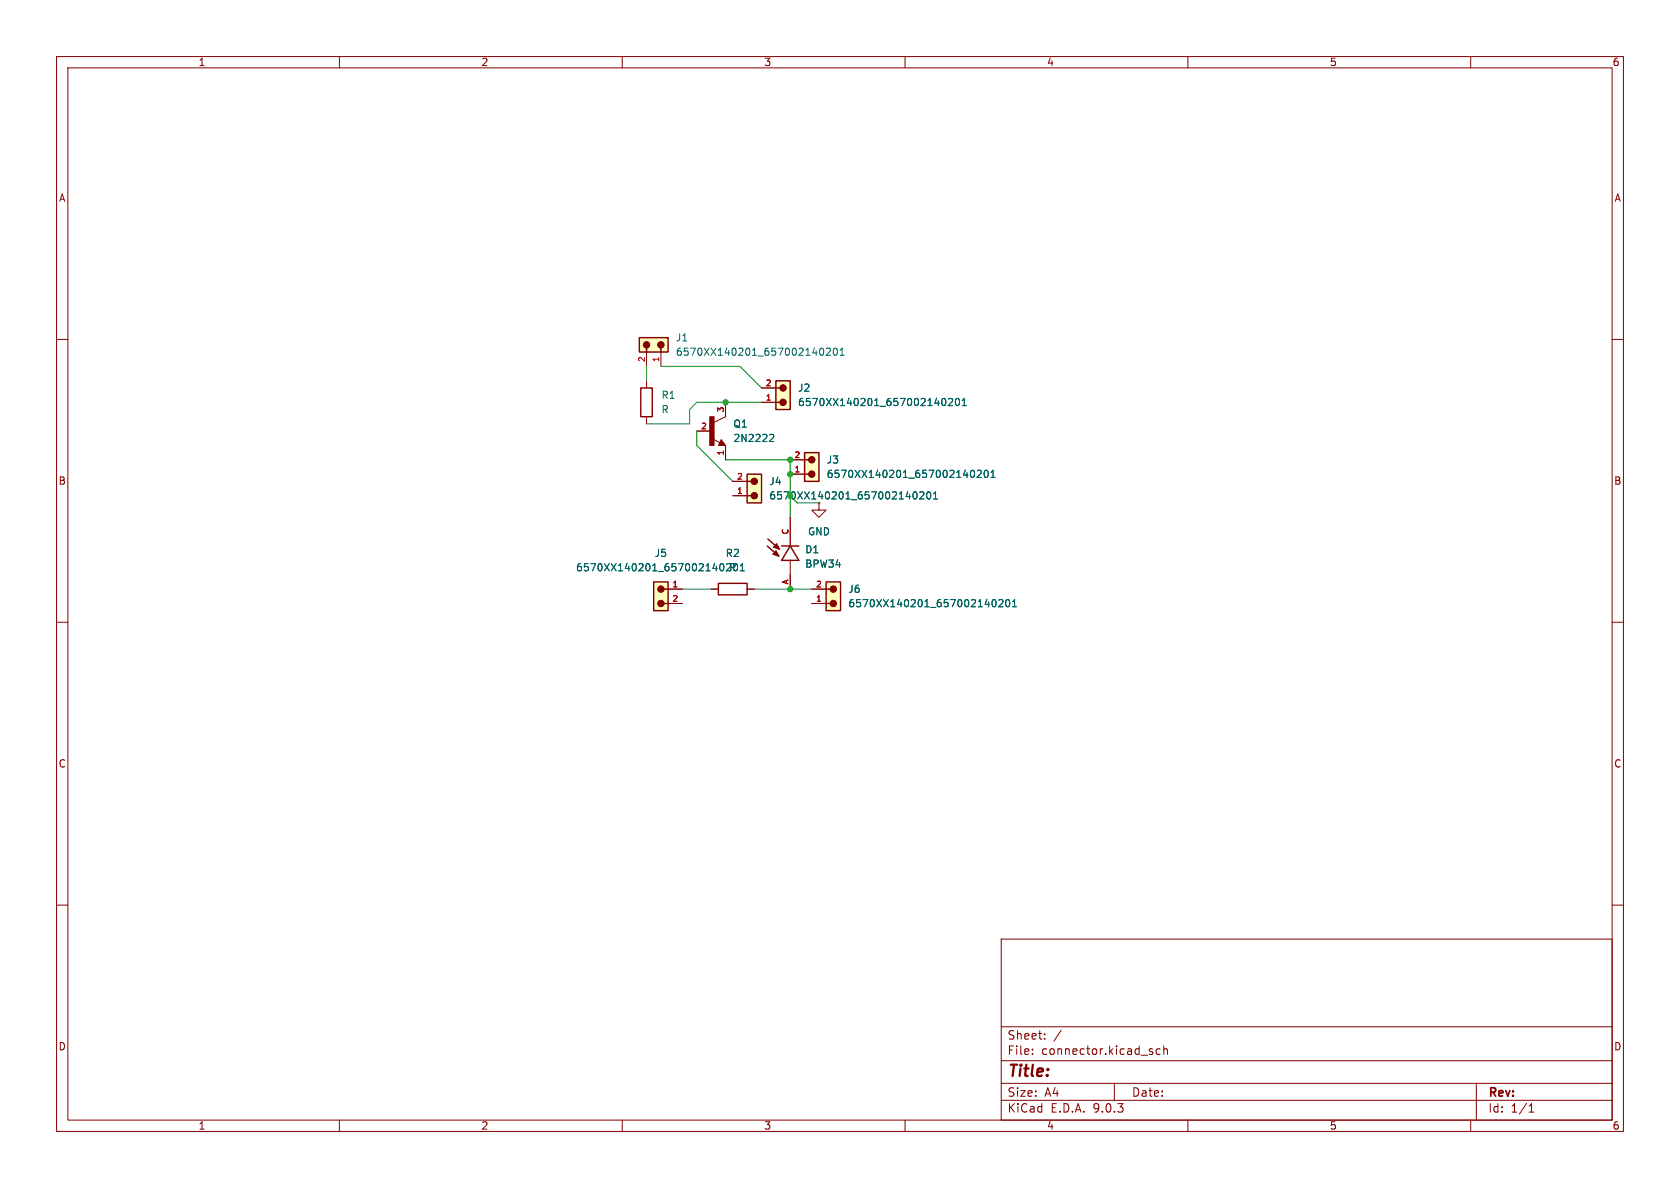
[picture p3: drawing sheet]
(kicad_sch
 (version 20250114)
 (generator "eeschema")
 (generator_version "9.0")
 (paper "A4")
 (lib_symbols
  (symbol "2N2222:2N2222"
   (pin_names
    (offset 1.016)) (exclude_from_sim no) (in_bom yes) (on_board yes)
   (property "Reference" "Q" (at -10.16 7.62 0) (effects (font (size 1.27 1.27)) (justify left bottom)))
   (property "Value" "2N2222" (at -10.16 -7.62 0) (effects (font (size 1.27 1.27)) (justify left bottom)))
   (property "Footprint" "2N2222:TO127P580H530-3" (at 0 0 0) (effects (font (size 1.27 1.27)) (justify bottom) (hide yes)))
   (property "Datasheet" "" (at 0 0 0) (effects (font (size 1.27 1.27)) (hide yes)))
   (property "Description" "" (at 0 0 0) (effects (font (size 1.27 1.27)) (hide yes)))
   (property "MF" "STMicroelectronics" (at 0 0 0) (effects (font (size 1.27 1.27)) (justify bottom) (hide yes)))
   (property "MAXIMUM_PACKAGE_HEIGHT" "7.3 mm" (at 0 0 0) (effects (font (size 1.27 1.27)) (justify bottom) (hide yes)))
   (property "Package" "TO-18 Texas Instruments" (at 0 0 0) (effects (font (size 1.27 1.27)) (justify bottom) (hide yes)))
   (property "Price" "None" (at 0 0 0) (effects (font (size 1.27 1.27)) (justify bottom) (hide yes)))
   (property "Check_prices" "https://www.snapeda.com/parts/2N2222/STMicroelectronics/view-part/?ref=eda" (at 0 0 0) (effects (font (size 1.27 1.27)) (justify bottom) (hide yes)))
   (property "STANDARD" "IPC 7351B" (at 0 0 0) (effects (font (size 1.27 1.27)) (justify bottom) (hide yes)))
   (property "PARTREV" "January 1989" (at 0 0 0) (effects (font (size 1.27 1.27)) (justify bottom) (hide yes)))
   (property "SnapEDA_Link" "https://www.snapeda.com/parts/2N2222/STMicroelectronics/view-part/?ref=snap" (at 0 0 0) (effects (font (size 1.27 1.27)) (justify bottom) (hide yes)))
   (property "MP" "2N2222" (at 0 0 0) (effects (font (size 1.27 1.27)) (justify bottom) (hide yes)))
   (property "Purchase-URL" "https://www.snapeda.com/api/url_track_click_mouser/?unipart_id=562144&manufacturer=STMicroelectronics&part_name=2N2222&search_term=None" (at 0 0 0) (effects (font (size 1.27 1.27)) (justify bottom) (hide yes)))
   (property "Description_1" "Bipolar (BJT) Transistor NPN 30 V 600 mA 250MHz 500 mW Through Hole TO-18" (at 0 0 0) (effects (font (size 1.27 1.27)) (justify bottom) (hide yes)))
   (property "Availability" "In Stock" (at 0 0 0) (effects (font (size 1.27 1.27)) (justify bottom) (hide yes)))
   (property "MANUFACTURER" "STMicroelectronics" (at 0 0 0) (effects (font (size 1.27 1.27)) (justify bottom) (hide yes)))
   (symbol "2N2222_0_0"
    (rectangle (start -0.254 -2.54) (end 0.508 2.54) (stroke (width 0.1) (type default)) (fill (type outline)))
    (polyline (pts (xy 1.27 -2.54) (xy 1.778 -1.524)) (stroke (width 0.1524) (type default)) (fill (type none)))
    (polyline (pts (xy 1.524 -2.286) (xy 1.905 -2.286)) (stroke (width 0.254) (type default)) (fill (type none)))
    (polyline (pts (xy 1.524 -2.413) (xy 2.286 -2.413)) (stroke (width 0.254) (type default)) (fill (type none)))
    (polyline (pts (xy 1.54 -2.04) (xy 0.308 -1.424)) (stroke (width 0.1524) (type default)) (fill (type none)))
    (polyline (pts (xy 1.778 -1.524) (xy 2.54 -2.54)) (stroke (width 0.1524) (type default)) (fill (type none)))
    (polyline (pts (xy 1.778 -1.778) (xy 1.524 -2.286)) (stroke (width 0.254) (type default)) (fill (type none)))
    (polyline (pts (xy 1.905 -2.286) (xy 1.778 -2.032)) (stroke (width 0.254) (type default)) (fill (type none)))
    (polyline (pts (xy 2.286 -2.413) (xy 1.778 -1.778)) (stroke (width 0.254) (type default)) (fill (type none)))
    (polyline (pts (xy 2.54 2.54) (xy 0.508 1.524)) (stroke (width 0.1524) (type default)) (fill (type none)))
    (polyline (pts (xy 2.54 -2.54) (xy 1.27 -2.54)) (stroke (width 0.1524) (type default)) (fill (type none)))
    (pin passive line (at -2.54 0 0) (length 2.54) (name "~" (effects (font (size 1.016 1.016)))) (number "2" (effects (font (size 1.016 1.016)))))
    (pin passive line (at 2.54 5.08 270) (length 2.54) (name "~" (effects (font (size 1.016 1.016)))) (number "3" (effects (font (size 1.016 1.016)))))
    (pin passive line (at 2.54 -5.08 90) (length 2.54) (name "~" (effects (font (size 1.016 1.016)))) (number "1" (effects (font (size 1.016 1.016))))))
   (embedded_fonts no))
  (symbol "6570XX140201_657002140201:6570XX140201_657002140201"
   (pin_names
    (offset 1.016)) (exclude_from_sim no) (in_bom yes) (on_board yes)
   (property "Reference" "J" (at 2.26 -0.555 0) (effects (font (size 1.27 1.27)) (justify left bottom)))
   (property "Value" "6570XX140201_657002140201" (at 2.22 -2.36 0) (effects (font (size 1.27 1.27)) (justify left bottom)))
   (property "Footprint" "6570XX140201_657002140201:657002140201" (at 0 0 0) (effects (font (size 1.27 1.27)) (justify bottom) (hide yes)))
   (property "Datasheet" "" (at 0 0 0) (effects (font (size 1.27 1.27)) (hide yes)))
   (property "Description" "" (at 0 0 0) (effects (font (size 1.27 1.27)) (hide yes)))
   (property "MF" "Wurth Elektronik" (at 0 0 0) (effects (font (size 1.27 1.27)) (justify bottom) (hide yes)))
   (property "Description_1" "THT Single Row Male Header Vertical with Snap-in Plastic Pegs - Glow-Wire, 02 Pins" (at 0 0 0) (effects (font (size 1.27 1.27)) (justify bottom) (hide yes)))
   (property "Package" "None" (at 0 0 0) (effects (font (size 1.27 1.27)) (justify bottom) (hide yes)))
   (property "Price" "None" (at 0 0 0) (effects (font (size 1.27 1.27)) (justify bottom) (hide yes)))
   (property "SnapEDA_Link" "https://www.snapeda.com/parts/657002140201/Wurth+Electronics/view-part/?ref=snap" (at 0 0 0) (effects (font (size 1.27 1.27)) (justify bottom) (hide yes)))
   (property "MP" "657002140201" (at 0 0 0) (effects (font (size 1.27 1.27)) (justify bottom) (hide yes)))
   (property "Availability" "In Stock" (at 0 0 0) (effects (font (size 1.27 1.27)) (justify bottom) (hide yes)))
   (property "Check_prices" "https://www.snapeda.com/parts/657002140201/Wurth+Electronics/view-part/?ref=eda" (at 0 0 0) (effects (font (size 1.27 1.27)) (justify bottom) (hide yes)))
   (symbol "6570XX140201_657002140201_0_0"
    (rectangle (start -3.81 -2.54) (end 1.27 0) (stroke (width 0.254) (type default)) (fill (type background)))
    (circle (center -2.54 -1.27) (radius 0.254) (stroke (width 0.635) (type default)) (fill (type none)))
    (polyline (pts (xy -2.54 -1.27) (xy -2.54 -2.54)) (stroke (width 0.254) (type default)) (fill (type none)))
    (polyline (pts (xy 0 -1.27) (xy 0 -2.54)) (stroke (width 0.254) (type default)) (fill (type none)))
    (circle (center 0 -1.27) (radius 0.254) (stroke (width 0.635) (type default)) (fill (type none)))
    (pin passive line (at -2.54 -5.08 90) (length 2.54) (name "~" (effects (font (size 1.016 1.016)))) (number "2" (effects (font (size 1.016 1.016)))))
    (pin passive line (at 0 -5.08 90) (length 2.54) (name "~" (effects (font (size 1.016 1.016)))) (number "1" (effects (font (size 1.016 1.016))))))
   (embedded_fonts no))
  (symbol "BPW34:BPW34"
   (pin_names
    (offset 1.016) (hide yes)) (exclude_from_sim no) (in_bom yes) (on_board yes)
   (property "Reference" "D" (at -3.0988 4.4958 0) (effects (font (size 1.27 1.27)) (justify left bottom)))
   (property "Value" "BPW34" (at -3.556 -3.302 0) (effects (font (size 1.27 1.27)) (justify left bottom)))
   (property "Footprint" "DIO_BPW34" (at 0 0 0) (effects (font (size 1.27 1.27)) (justify left bottom) (hide yes)))
   (property "Datasheet" "" (at 0 0 0) (effects (font (size 1.27 1.27)) (justify left bottom) (hide yes)))
   (property "Description" "" (at 0 0 0) (effects (font (size 1.27 1.27)) (hide yes)))
   (property "MF" "Vishay" (at 0 0 0) (effects (font (size 1.27 1.27)) (justify left bottom) (hide yes)))
   (property "MAXIMUM_PACKAGE_HEIGHT" "2.20mm" (at 0 0 0) (effects (font (size 1.27 1.27)) (justify left bottom) (hide yes)))
   (property "Package" "None" (at 0 0 0) (effects (font (size 1.27 1.27)) (justify left bottom) (hide yes)))
   (property "Price" "None" (at 0 0 0) (effects (font (size 1.27 1.27)) (justify left bottom) (hide yes)))
   (property "Check_prices" "https://www.snapeda.com/parts/BPW34/Vishay/view-part/?ref=eda" (at 0 0 0) (effects (font (size 1.27 1.27)) (justify left bottom) (hide yes)))
   (property "STANDARD" "IPC-7351B" (at 0 0 0) (effects (font (size 1.27 1.27)) (justify left bottom) (hide yes)))
   (property "PARTREV" "2.1" (at 0 0 0) (effects (font (size 1.27 1.27)) (justify left bottom) (hide yes)))
   (property "SnapEDA_Link" "https://www.snapeda.com/parts/BPW34/Vishay/view-part/?ref=snap" (at 0 0 0) (effects (font (size 1.27 1.27)) (justify left bottom) (hide yes)))
   (property "MP" "BPW34" (at 0 0 0) (effects (font (size 1.27 1.27)) (justify left bottom) (hide yes)))
   (property "Description_1" "\\n                        \\n                            Photodiode 900nm - 130° 2-DIP (0.200, 5.10mm)\\n                        \\n" (at 0 0 0) (effects (font (size 1.27 1.27)) (justify left bottom) (hide yes)))
   (property "Availability" "In Stock" (at 0 0 0) (effects (font (size 1.27 1.27)) (justify left bottom) (hide yes)))
   (property "MANUFACTURER" "Vishay" (at 0 0 0) (effects (font (size 1.27 1.27)) (justify left bottom) (hide yes)))
   (property "ki_locked" "" (at 0 0 0) (effects (font (size 1.27 1.27))))
   (symbol "BPW34_0_0"
    (polyline (pts (xy -2.54 1.524) (xy -2.54 0)) (stroke (width 0.254) (type solid)) (fill (type none)))
    (polyline (pts (xy -2.54 0) (xy -5.08 0)) (stroke (width 0.1524) (type solid)) (fill (type none)))
    (polyline (pts (xy -2.54 0) (xy -2.54 -1.524)) (stroke (width 0.254) (type solid)) (fill (type none)))
    (polyline (pts (xy -2.54 -1.524) (xy 0 0)) (stroke (width 0.254) (type solid)) (fill (type none)))
    (polyline (pts (xy -1.778 2.032) (xy -1.4478 2.9972)) (stroke (width 0.254) (type solid)) (fill (type none)))
    (polyline (pts (xy -1.778 2.032) (xy 0 4.064)) (stroke (width 0.254) (type solid)) (fill (type none)))
    (polyline (pts (xy -1.4732 2.2606) (xy -1.3462 2.2606)) (stroke (width 0.254) (type solid)) (fill (type none)))
    (polyline (pts (xy -1.4478 2.9972) (xy -1.4732 2.2606)) (stroke (width 0.254) (type solid)) (fill (type none)))
    (polyline (pts (xy -1.4478 2.9972) (xy -0.889 2.5146)) (stroke (width 0.254) (type solid)) (fill (type none)))
    (polyline (pts (xy -1.0668 2.5908) (xy -1.2954 2.4384)) (stroke (width 0.254) (type solid)) (fill (type none)))
    (polyline (pts (xy -0.889 2.5146) (xy -1.778 2.032)) (stroke (width 0.254) (type solid)) (fill (type none)))
    (polyline (pts (xy -0.5334 1.9304) (xy -0.2032 2.8956)) (stroke (width 0.254) (type solid)) (fill (type none)))
    (polyline (pts (xy -0.5334 1.9304) (xy 1.2446 3.9624)) (stroke (width 0.254) (type solid)) (fill (type none)))
    (polyline (pts (xy -0.2286 2.159) (xy -0.1016 2.159)) (stroke (width 0.254) (type solid)) (fill (type none)))
    (polyline (pts (xy -0.2032 2.8956) (xy -0.2286 2.159)) (stroke (width 0.254) (type solid)) (fill (type none)))
    (polyline (pts (xy -0.2032 2.8956) (xy 0.3556 2.413)) (stroke (width 0.254) (type solid)) (fill (type none)))
    (polyline (pts (xy 0 1.524) (xy 0 -1.524)) (stroke (width 0.254) (type solid)) (fill (type none)))
    (polyline (pts (xy 0 0) (xy -2.54 1.524)) (stroke (width 0.254) (type solid)) (fill (type none)))
    (polyline (pts (xy 0.1778 2.4892) (xy -0.0508 2.3368)) (stroke (width 0.254) (type solid)) (fill (type none)))
    (polyline (pts (xy 0.3556 2.413) (xy -0.5334 1.9304)) (stroke (width 0.254) (type solid)) (fill (type none)))
    (pin passive line (at -7.62 0 0) (length 2.54) (name "~" (effects (font (size 1.016 1.016)))) (number "A" (effects (font (size 1.016 1.016)))))
    (pin passive line (at 5.08 0 180) (length 5.08) (name "~" (effects (font (size 1.016 1.016)))) (number "C" (effects (font (size 1.016 1.016))))))
   (embedded_fonts no))
  (symbol "Device:R"
   (pin_numbers (hide yes))
   (pin_names
    (offset 0)) (exclude_from_sim no) (in_bom yes) (on_board yes)
   (property "Reference" "R" (at 2.032 0 90) (effects (font (size 1.27 1.27))))
   (property "Value" "R" (at 0 0 90) (effects (font (size 1.27 1.27))))
   (property "Footprint" "" (at -1.778 0 90) (effects (font (size 1.27 1.27)) (hide yes)))
   (property "Datasheet" "~" (at 0 0 0) (effects (font (size 1.27 1.27)) (hide yes)))
   (property "Description" "Resistor" (at 0 0 0) (effects (font (size 1.27 1.27)) (hide yes)))
   (symbol "R_0_1"
    (rectangle (start -1.016 -2.54) (end 1.016 2.54) (stroke (width 0.254) (type default)) (fill (type none))))
   (symbol "R_1_1"
    (pin passive line (at 0 3.81 270) (length 1.27) (name "~" (effects (font (size 1.27 1.27)))) (number "1" (effects (font (size 1.27 1.27)))))
    (pin passive line (at 0 -3.81 90) (length 1.27) (name "~" (effects (font (size 1.27 1.27)))) (number "2" (effects (font (size 1.27 1.27))))))
   (embedded_fonts no))
  (symbol "power:GND"
   (power)
   (pin_numbers (hide yes))
   (pin_names
    (offset 0) (hide yes)) (exclude_from_sim no) (in_bom yes) (on_board yes)
   (property "Reference" "#PWR" (at 0 -6.35 0) (effects (font (size 1.27 1.27)) (hide yes)))
   (property "Value" "GND" (at 0 -3.81 0) (effects (font (size 1.27 1.27))))
   (property "Footprint" "" (at 0 0 0) (effects (font (size 1.27 1.27)) (hide yes)))
   (property "Datasheet" "" (at 0 0 0) (effects (font (size 1.27 1.27)) (hide yes)))
   (property "Description" "Power symbol creates a global label with name \"GND\" , ground" (at 0 0 0) (effects (font (size 1.27 1.27)) (hide yes)))
   (symbol "GND_0_1"
    (polyline (pts (xy 0 0) (xy 0 -1.27) (xy 1.27 -1.27) (xy 0 -2.54) (xy -1.27 -1.27) (xy 0 -1.27)) (stroke (width 0) (type default)) (fill (type none))))
   (symbol "GND_1_1"
    (pin power_in line (at 0 0 270) (length 0) (name "~" (effects (font (size 1.27 1.27)))) (number "1" (effects (font (size 1.27 1.27))))))
   (embedded_fonts no)))
 (junction
  (at 139.7 104.14)
  (diameter 0)
  (color 0 0 0 0))
 (junction
  (at 139.7 83.82)
  (diameter 0)
  (color 0 0 0 0))
 (junction
  (at 139.7 87.63)
  (diameter 0)
  (color 0 0 0 0))
 (junction
  (at 139.7 81.28)
  (diameter 0)
  (color 0 0 0 0))
 (junction
  (at 128.27 71.12)
  (diameter 0)
  (color 0 0 0 0))
 (wire
  (pts (xy 128.27 81.28) (xy 139.7 81.28))
  (stroke (width 0) (type default)))
 (wire
  (pts (xy 123.19 71.12) (xy 128.27 71.12))
  (stroke (width 0) (type default)))
 (wire
  (pts (xy 123.19 76.2) (xy 123.19 78.74))
  (stroke (width 0) (type default)))
 (wire
  (pts (xy 144.78 88.9) (xy 140.97 88.9))
  (stroke (width 0) (type default)))
 (wire
  (pts (xy 139.7 87.63) (xy 139.7 91.44))
  (stroke (width 0) (type default)))
 (wire
  (pts (xy 123.19 78.74) (xy 129.54 85.09))
  (stroke (width 0) (type default)))
 (wire
  (pts (xy 140.97 88.9) (xy 139.7 87.63))
  (stroke (width 0) (type default)))
 (wire
  (pts (xy 116.84 64.77) (xy 130.81 64.77))
  (stroke (width 0) (type default)))
 (wire
  (pts (xy 114.3 74.93) (xy 121.92 74.93))
  (stroke (width 0) (type default)))
 (wire
  (pts (xy 139.7 81.28) (xy 139.7 83.82))
  (stroke (width 0) (type default)))
 (wire
  (pts (xy 139.7 83.82) (xy 139.7 87.63))
  (stroke (width 0) (type default)))
 (wire
  (pts (xy 114.3 64.77) (xy 114.3 67.31))
  (stroke (width 0) (type default)))
 (wire
  (pts (xy 121.92 74.93) (xy 121.92 72.39))
  (stroke (width 0) (type default)))
 (wire
  (pts (xy 128.27 71.12) (xy 134.62 71.12))
  (stroke (width 0) (type default)))
 (wire
  (pts (xy 120.65 104.14) (xy 125.73 104.14))
  (stroke (width 0) (type default)))
 (wire
  (pts (xy 121.92 72.39) (xy 123.19 71.12))
  (stroke (width 0) (type default)))
 (wire
  (pts (xy 139.7 104.14) (xy 143.51 104.14))
  (stroke (width 0) (type default)))
 (wire
  (pts (xy 130.81 64.77) (xy 134.62 68.58))
  (stroke (width 0) (type default)))
 (wire
  (pts (xy 133.35 104.14) (xy 139.7 104.14))
  (stroke (width 0) (type default)))
 (symbol
  (lib_id "6570XX140201_657002140201:6570XX140201_657002140201")
  (at 134.62 87.63 270)
  (unit 1)
  (exclude_from_sim no)
  (in_bom yes)
  (on_board yes)
  (dnp no)
  (fields_autoplaced yes)
  (property "Reference" "J4" (at 135.89 85.0899 90) (effects (font (size 1.27 1.27)) (justify left)))
  (property "Value" "6570XX140201_657002140201" (at 135.89 87.6299 90) (effects (font (size 1.27 1.27)) (justify left)))
  (property "Footprint" "PCB_footprints_connector:657002140201" (at 134.62 87.63 0) (effects (font (size 1.27 1.27)) (justify bottom) (hide yes)))
  (property "Datasheet" "" (at 134.62 87.63 0) (effects (font (size 1.27 1.27)) (hide yes)))
  (property "Description" "" (at 134.62 87.63 0) (effects (font (size 1.27 1.27)) (hide yes)))
  (property "MF" "Wurth Elektronik" (at 134.62 87.63 0) (effects (font (size 1.27 1.27)) (justify bottom) (hide yes)))
  (property "Description_1" "THT Single Row Male Header Vertical with Snap-in Plastic Pegs - Glow-Wire, 02 Pins" (at 134.62 87.63 0) (effects (font (size 1.27 1.27)) (justify bottom) (hide yes)))
  (property "Package" "None" (at 134.62 87.63 0) (effects (font (size 1.27 1.27)) (justify bottom) (hide yes)))
  (property "Price" "None" (at 134.62 87.63 0) (effects (font (size 1.27 1.27)) (justify bottom) (hide yes)))
  (property "SnapEDA_Link" "https://www.snapeda.com/parts/657002140201/Wurth+Electronics/view-part/?ref=snap" (at 134.62 87.63 0) (effects (font (size 1.27 1.27)) (justify bottom) (hide yes)))
  (property "MP" "657002140201" (at 134.62 87.63 0) (effects (font (size 1.27 1.27)) (justify bottom) (hide yes)))
  (property "Availability" "In Stock" (at 134.62 87.63 0) (effects (font (size 1.27 1.27)) (justify bottom) (hide yes)))
  (property "Check_prices" "https://www.snapeda.com/parts/657002140201/Wurth+Electronics/view-part/?ref=eda" (at 134.62 87.63 0) (effects (font (size 1.27 1.27)) (justify bottom) (hide yes)))
  (pin "1")
  (pin "2"))
 (symbol
  (lib_id "2N2222:2N2222")
  (at 125.73 76.2 0)
  (unit 1)
  (exclude_from_sim no)
  (in_bom yes)
  (on_board yes)
  (dnp no)
  (fields_autoplaced yes)
  (property "Reference" "Q1" (at 129.54 74.9299 0) (effects (font (size 1.27 1.27)) (justify left)))
  (property "Value" "2N2222" (at 129.54 77.4699 0) (effects (font (size 1.27 1.27)) (justify left)))
  (property "Footprint" "PCB_footprints_connector:TO127P584H533-3" (at 125.73 76.2 0) (effects (font (size 1.27 1.27)) (justify bottom) (hide yes)))
  (property "Datasheet" "" (at 125.73 76.2 0) (effects (font (size 1.27 1.27)) (hide yes)))
  (property "Description" "" (at 125.73 76.2 0) (effects (font (size 1.27 1.27)) (hide yes)))
  (property "MF" "STMicroelectronics" (at 125.73 76.2 0) (effects (font (size 1.27 1.27)) (justify bottom) (hide yes)))
  (property "MAXIMUM_PACKAGE_HEIGHT" "7.3 mm" (at 125.73 76.2 0) (effects (font (size 1.27 1.27)) (justify bottom) (hide yes)))
  (property "Package" "TO-18 Texas Instruments" (at 125.73 76.2 0) (effects (font (size 1.27 1.27)) (justify bottom) (hide yes)))
  (property "Price" "None" (at 125.73 76.2 0) (effects (font (size 1.27 1.27)) (justify bottom) (hide yes)))
  (property "Check_prices" "https://www.snapeda.com/parts/2N2222/STMicroelectronics/view-part/?ref=eda" (at 125.73 76.2 0) (effects (font (size 1.27 1.27)) (justify bottom) (hide yes)))
  (property "STANDARD" "IPC 7351B" (at 125.73 76.2 0) (effects (font (size 1.27 1.27)) (justify bottom) (hide yes)))
  (property "PARTREV" "January 1989" (at 125.73 76.2 0) (effects (font (size 1.27 1.27)) (justify bottom) (hide yes)))
  (property "SnapEDA_Link" "https://www.snapeda.com/parts/2N2222/STMicroelectronics/view-part/?ref=snap" (at 125.73 76.2 0) (effects (font (size 1.27 1.27)) (justify bottom) (hide yes)))
  (property "MP" "2N2222" (at 125.73 76.2 0) (effects (font (size 1.27 1.27)) (justify bottom) (hide yes)))
  (property "Purchase-URL" "https://www.snapeda.com/api/url_track_click_mouser/?unipart_id=562144&manufacturer=STMicroelectronics&part_name=2N2222&search_term=None" (at 125.73 76.2 0) (effects (font (size 1.27 1.27)) (justify bottom) (hide yes)))
  (property "Description_1" "Bipolar (BJT) Transistor NPN 30 V 600 mA 250MHz 500 mW Through Hole TO-18" (at 125.73 76.2 0) (effects (font (size 1.27 1.27)) (justify bottom) (hide yes)))
  (property "Availability" "In Stock" (at 125.73 76.2 0) (effects (font (size 1.27 1.27)) (justify bottom) (hide yes)))
  (property "MANUFACTURER" "STMicroelectronics" (at 125.73 76.2 0) (effects (font (size 1.27 1.27)) (justify bottom) (hide yes)))
  (pin "3")
  (pin "1")
  (pin "2"))
 (symbol
  (lib_id "6570XX140201_657002140201:6570XX140201_657002140201")
  (at 139.7 71.12 270)
  (unit 1)
  (exclude_from_sim no)
  (in_bom yes)
  (on_board yes)
  (dnp no)
  (fields_autoplaced yes)
  (property "Reference" "J2" (at 140.97 68.5799 90) (effects (font (size 1.27 1.27)) (justify left)))
  (property "Value" "6570XX140201_657002140201" (at 140.97 71.1199 90) (effects (font (size 1.27 1.27)) (justify left)))
  (property "Footprint" "PCB_footprints_connector:657002140201" (at 139.7 71.12 0) (effects (font (size 1.27 1.27)) (justify bottom) (hide yes)))
  (property "Datasheet" "" (at 139.7 71.12 0) (effects (font (size 1.27 1.27)) (hide yes)))
  (property "Description" "" (at 139.7 71.12 0) (effects (font (size 1.27 1.27)) (hide yes)))
  (property "MF" "Wurth Elektronik" (at 139.7 71.12 0) (effects (font (size 1.27 1.27)) (justify bottom) (hide yes)))
  (property "Description_1" "THT Single Row Male Header Vertical with Snap-in Plastic Pegs - Glow-Wire, 02 Pins" (at 139.7 71.12 0) (effects (font (size 1.27 1.27)) (justify bottom) (hide yes)))
  (property "Package" "None" (at 139.7 71.12 0) (effects (font (size 1.27 1.27)) (justify bottom) (hide yes)))
  (property "Price" "None" (at 139.7 71.12 0) (effects (font (size 1.27 1.27)) (justify bottom) (hide yes)))
  (property "SnapEDA_Link" "https://www.snapeda.com/parts/657002140201/Wurth+Electronics/view-part/?ref=snap" (at 139.7 71.12 0) (effects (font (size 1.27 1.27)) (justify bottom) (hide yes)))
  (property "MP" "657002140201" (at 139.7 71.12 0) (effects (font (size 1.27 1.27)) (justify bottom) (hide yes)))
  (property "Availability" "In Stock" (at 139.7 71.12 0) (effects (font (size 1.27 1.27)) (justify bottom) (hide yes)))
  (property "Check_prices" "https://www.snapeda.com/parts/657002140201/Wurth+Electronics/view-part/?ref=eda" (at 139.7 71.12 0) (effects (font (size 1.27 1.27)) (justify bottom) (hide yes)))
  (pin "1")
  (pin "2"))
 (symbol
  (lib_id "6570XX140201_657002140201:6570XX140201_657002140201")
  (at 116.84 59.69 0)
  (unit 1)
  (exclude_from_sim no)
  (in_bom yes)
  (on_board yes)
  (dnp no)
  (fields_autoplaced yes)
  (property "Reference" "J1" (at 119.38 59.6899 0) (effects (font (size 1.27 1.27)) (justify left)))
  (property "Value" "6570XX140201_657002140201" (at 119.38 62.2299 0) (effects (font (size 1.27 1.27)) (justify left)))
  (property "Footprint" "PCB_footprints_connector:657002140201" (at 116.84 59.69 0) (effects (font (size 1.27 1.27)) (justify bottom) (hide yes)))
  (property "Datasheet" "" (at 116.84 59.69 0) (effects (font (size 1.27 1.27)) (hide yes)))
  (property "Description" "" (at 116.84 59.69 0) (effects (font (size 1.27 1.27)) (hide yes)))
  (property "MF" "Wurth Elektronik" (at 116.84 59.69 0) (effects (font (size 1.27 1.27)) (justify bottom) (hide yes)))
  (property "Description_1" "THT Single Row Male Header Vertical with Snap-in Plastic Pegs - Glow-Wire, 02 Pins" (at 116.84 59.69 0) (effects (font (size 1.27 1.27)) (justify bottom) (hide yes)))
  (property "Package" "None" (at 116.84 59.69 0) (effects (font (size 1.27 1.27)) (justify bottom) (hide yes)))
  (property "Price" "None" (at 116.84 59.69 0) (effects (font (size 1.27 1.27)) (justify bottom) (hide yes)))
  (property "SnapEDA_Link" "https://www.snapeda.com/parts/657002140201/Wurth+Electronics/view-part/?ref=snap" (at 116.84 59.69 0) (effects (font (size 1.27 1.27)) (justify bottom) (hide yes)))
  (property "MP" "657002140201" (at 116.84 59.69 0) (effects (font (size 1.27 1.27)) (justify bottom) (hide yes)))
  (property "Availability" "In Stock" (at 116.84 59.69 0) (effects (font (size 1.27 1.27)) (justify bottom) (hide yes)))
  (property "Check_prices" "https://www.snapeda.com/parts/657002140201/Wurth+Electronics/view-part/?ref=eda" (at 116.84 59.69 0) (effects (font (size 1.27 1.27)) (justify bottom) (hide yes)))
  (pin "1")
  (pin "2"))
 (symbol
  (lib_id "6570XX140201_657002140201:6570XX140201_657002140201")
  (at 115.57 104.14 90)
  (unit 1)
  (exclude_from_sim no)
  (in_bom yes)
  (on_board yes)
  (dnp no)
  (fields_autoplaced yes)
  (property "Reference" "J5" (at 116.84 97.79 90) (effects (font (size 1.27 1.27))))
  (property "Value" "6570XX140201_657002140201" (at 116.84 100.33 90) (effects (font (size 1.27 1.27))))
  (property "Footprint" "PCB_footprints_connector:657002140201" (at 115.57 104.14 0) (effects (font (size 1.27 1.27)) (justify bottom) (hide yes)))
  (property "Datasheet" "" (at 115.57 104.14 0) (effects (font (size 1.27 1.27)) (hide yes)))
  (property "Description" "" (at 115.57 104.14 0) (effects (font (size 1.27 1.27)) (hide yes)))
  (property "MF" "Wurth Elektronik" (at 115.57 104.14 0) (effects (font (size 1.27 1.27)) (justify bottom) (hide yes)))
  (property "Description_1" "THT Single Row Male Header Vertical with Snap-in Plastic Pegs - Glow-Wire, 02 Pins" (at 115.57 104.14 0) (effects (font (size 1.27 1.27)) (justify bottom) (hide yes)))
  (property "Package" "None" (at 115.57 104.14 0) (effects (font (size 1.27 1.27)) (justify bottom) (hide yes)))
  (property "Price" "None" (at 115.57 104.14 0) (effects (font (size 1.27 1.27)) (justify bottom) (hide yes)))
  (property "SnapEDA_Link" "https://www.snapeda.com/parts/657002140201/Wurth+Electronics/view-part/?ref=snap" (at 115.57 104.14 0) (effects (font (size 1.27 1.27)) (justify bottom) (hide yes)))
  (property "MP" "657002140201" (at 115.57 104.14 0) (effects (font (size 1.27 1.27)) (justify bottom) (hide yes)))
  (property "Availability" "In Stock" (at 115.57 104.14 0) (effects (font (size 1.27 1.27)) (justify bottom) (hide yes)))
  (property "Check_prices" "https://www.snapeda.com/parts/657002140201/Wurth+Electronics/view-part/?ref=eda" (at 115.57 104.14 0) (effects (font (size 1.27 1.27)) (justify bottom) (hide yes)))
  (pin "1")
  (pin "2"))
 (symbol
  (lib_id "Device:R")
  (at 114.3 71.12 0)
  (unit 1)
  (exclude_from_sim no)
  (in_bom yes)
  (on_board yes)
  (dnp no)
  (fields_autoplaced yes)
  (property "Reference" "R1" (at 116.84 69.8499 0) (effects (font (size 1.27 1.27)) (justify left)))
  (property "Value" "R" (at 116.84 72.3899 0) (effects (font (size 1.27 1.27)) (justify left)))
  (property "Footprint" "Resistor_THT:R_Axial_DIN0207_L6.3mm_D2.5mm_P7.62mm_Horizontal" (at 112.522 71.12 90) (effects (font (size 1.27 1.27)) (hide yes)))
  (property "Datasheet" "~" (at 114.3 71.12 0) (effects (font (size 1.27 1.27)) (hide yes)))
  (property "Description" "Resistor" (at 114.3 71.12 0) (effects (font (size 1.27 1.27)) (hide yes)))
  (pin "1")
  (pin "2"))
 (symbol
  (lib_id "6570XX140201_657002140201:6570XX140201_657002140201")
  (at 148.59 106.68 270)
  (unit 1)
  (exclude_from_sim no)
  (in_bom yes)
  (on_board yes)
  (dnp no)
  (fields_autoplaced yes)
  (property "Reference" "J6" (at 149.86 104.1399 90) (effects (font (size 1.27 1.27)) (justify left)))
  (property "Value" "6570XX140201_657002140201" (at 149.86 106.6799 90) (effects (font (size 1.27 1.27)) (justify left)))
  (property "Footprint" "PCB_footprints_connector:657002140201" (at 148.59 106.68 0) (effects (font (size 1.27 1.27)) (justify bottom) (hide yes)))
  (property "Datasheet" "" (at 148.59 106.68 0) (effects (font (size 1.27 1.27)) (hide yes)))
  (property "Description" "" (at 148.59 106.68 0) (effects (font (size 1.27 1.27)) (hide yes)))
  (property "MF" "Wurth Elektronik" (at 148.59 106.68 0) (effects (font (size 1.27 1.27)) (justify bottom) (hide yes)))
  (property "Description_1" "THT Single Row Male Header Vertical with Snap-in Plastic Pegs - Glow-Wire, 02 Pins" (at 148.59 106.68 0) (effects (font (size 1.27 1.27)) (justify bottom) (hide yes)))
  (property "Package" "None" (at 148.59 106.68 0) (effects (font (size 1.27 1.27)) (justify bottom) (hide yes)))
  (property "Price" "None" (at 148.59 106.68 0) (effects (font (size 1.27 1.27)) (justify bottom) (hide yes)))
  (property "SnapEDA_Link" "https://www.snapeda.com/parts/657002140201/Wurth+Electronics/view-part/?ref=snap" (at 148.59 106.68 0) (effects (font (size 1.27 1.27)) (justify bottom) (hide yes)))
  (property "MP" "657002140201" (at 148.59 106.68 0) (effects (font (size 1.27 1.27)) (justify bottom) (hide yes)))
  (property "Availability" "In Stock" (at 148.59 106.68 0) (effects (font (size 1.27 1.27)) (justify bottom) (hide yes)))
  (property "Check_prices" "https://www.snapeda.com/parts/657002140201/Wurth+Electronics/view-part/?ref=eda" (at 148.59 106.68 0) (effects (font (size 1.27 1.27)) (justify bottom) (hide yes)))
  (pin "1")
  (pin "2"))
 (symbol
  (lib_id "Device:R")
  (at 129.54 104.14 90)
  (unit 1)
  (exclude_from_sim no)
  (in_bom yes)
  (on_board yes)
  (dnp no)
  (fields_autoplaced yes)
  (property "Reference" "R2" (at 129.54 97.79 90) (effects (font (size 1.27 1.27))))
  (property "Value" "R" (at 129.54 100.33 90) (effects (font (size 1.27 1.27))))
  (property "Footprint" "Resistor_THT:R_Axial_DIN0207_L6.3mm_D2.5mm_P7.62mm_Horizontal" (at 129.54 105.918 90) (effects (font (size 1.27 1.27)) (hide yes)))
  (property "Datasheet" "~" (at 129.54 104.14 0) (effects (font (size 1.27 1.27)) (hide yes)))
  (property "Description" "Resistor" (at 129.54 104.14 0) (effects (font (size 1.27 1.27)) (hide yes)))
  (pin "1")
  (pin "2"))
 (symbol
  (lib_id "6570XX140201_657002140201:6570XX140201_657002140201")
  (at 144.78 83.82 270)
  (unit 1)
  (exclude_from_sim no)
  (in_bom yes)
  (on_board yes)
  (dnp no)
  (fields_autoplaced yes)
  (property "Reference" "J3" (at 146.05 81.2799 90) (effects (font (size 1.27 1.27)) (justify left)))
  (property "Value" "6570XX140201_657002140201" (at 146.05 83.8199 90) (effects (font (size 1.27 1.27)) (justify left)))
  (property "Footprint" "PCB_footprints_connector:657002140201" (at 144.78 83.82 0) (effects (font (size 1.27 1.27)) (justify bottom) (hide yes)))
  (property "Datasheet" "" (at 144.78 83.82 0) (effects (font (size 1.27 1.27)) (hide yes)))
  (property "Description" "" (at 144.78 83.82 0) (effects (font (size 1.27 1.27)) (hide yes)))
  (property "MF" "Wurth Elektronik" (at 144.78 83.82 0) (effects (font (size 1.27 1.27)) (justify bottom) (hide yes)))
  (property "Description_1" "THT Single Row Male Header Vertical with Snap-in Plastic Pegs - Glow-Wire, 02 Pins" (at 144.78 83.82 0) (effects (font (size 1.27 1.27)) (justify bottom) (hide yes)))
  (property "Package" "None" (at 144.78 83.82 0) (effects (font (size 1.27 1.27)) (justify bottom) (hide yes)))
  (property "Price" "None" (at 144.78 83.82 0) (effects (font (size 1.27 1.27)) (justify bottom) (hide yes)))
  (property "SnapEDA_Link" "https://www.snapeda.com/parts/657002140201/Wurth+Electronics/view-part/?ref=snap" (at 144.78 83.82 0) (effects (font (size 1.27 1.27)) (justify bottom) (hide yes)))
  (property "MP" "657002140201" (at 144.78 83.82 0) (effects (font (size 1.27 1.27)) (justify bottom) (hide yes)))
  (property "Availability" "In Stock" (at 144.78 83.82 0) (effects (font (size 1.27 1.27)) (justify bottom) (hide yes)))
  (property "Check_prices" "https://www.snapeda.com/parts/657002140201/Wurth+Electronics/view-part/?ref=eda" (at 144.78 83.82 0) (effects (font (size 1.27 1.27)) (justify bottom) (hide yes)))
  (pin "1")
  (pin "2"))
 (symbol
  (lib_id "power:GND")
  (at 144.78 88.9 0)
  (unit 1)
  (exclude_from_sim no)
  (in_bom yes)
  (on_board yes)
  (dnp no)
  (fields_autoplaced yes)
  (property "Reference" "#PWR01" (at 144.78 95.25 0) (effects (font (size 1.27 1.27)) (hide yes)))
  (property "Value" "GND" (at 144.78 93.98 0) (effects (font (size 1.27 1.27))))
  (property "Footprint" "" (at 144.78 88.9 0) (effects (font (size 1.27 1.27)) (hide yes)))
  (property "Datasheet" "" (at 144.78 88.9 0) (effects (font (size 1.27 1.27)) (hide yes)))
  (property "Description" "Power symbol creates a global label with name \"GND\" , ground" (at 144.78 88.9 0) (effects (font (size 1.27 1.27)) (hide yes)))
  (pin "1"))
 (symbol
  (lib_id "BPW34:BPW34")
  (at 139.7 96.52 90)
  (unit 1)
  (exclude_from_sim no)
  (in_bom yes)
  (on_board yes)
  (dnp no)
  (fields_autoplaced yes)
  (property "Reference" "D1" (at 142.24 97.1422 90) (effects (font (size 1.27 1.27)) (justify right)))
  (property "Value" "BPW34" (at 142.24 99.6822 90) (effects (font (size 1.27 1.27)) (justify right)))
  (property "Footprint" "PCB_footprints_connector:DIO_BPW34" (at 139.7 96.52 0) (effects (font (size 1.27 1.27)) (justify left bottom) (hide yes)))
  (property "Datasheet" "" (at 139.7 96.52 0) (effects (font (size 1.27 1.27)) (justify left bottom) (hide yes)))
  (property "Description" "" (at 139.7 96.52 0) (effects (font (size 1.27 1.27)) (hide yes)))
  (property "MF" "Vishay" (at 139.7 96.52 0) (effects (font (size 1.27 1.27)) (justify left bottom) (hide yes)))
  (property "MAXIMUM_PACKAGE_HEIGHT" "2.20mm" (at 139.7 96.52 0) (effects (font (size 1.27 1.27)) (justify left bottom) (hide yes)))
  (property "Package" "None" (at 139.7 96.52 0) (effects (font (size 1.27 1.27)) (justify left bottom) (hide yes)))
  (property "Price" "None" (at 139.7 96.52 0) (effects (font (size 1.27 1.27)) (justify left bottom) (hide yes)))
  (property "Check_prices" "https://www.snapeda.com/parts/BPW34/Vishay/view-part/?ref=eda" (at 139.7 96.52 0) (effects (font (size 1.27 1.27)) (justify left bottom) (hide yes)))
  (property "STANDARD" "IPC-7351B" (at 139.7 96.52 0) (effects (font (size 1.27 1.27)) (justify left bottom) (hide yes)))
  (property "PARTREV" "2.1" (at 139.7 96.52 0) (effects (font (size 1.27 1.27)) (justify left bottom) (hide yes)))
  (property "SnapEDA_Link" "https://www.snapeda.com/parts/BPW34/Vishay/view-part/?ref=snap" (at 139.7 96.52 0) (effects (font (size 1.27 1.27)) (justify left bottom) (hide yes)))
  (property "MP" "BPW34" (at 139.7 96.52 0) (effects (font (size 1.27 1.27)) (justify left bottom) (hide yes)))
  (property "Description_1" "\\n                        \\n                            Photodiode 900nm - 130° 2-DIP (0.200, 5.10mm)\\n                        \\n" (at 139.7 96.52 0) (effects (font (size 1.27 1.27)) (justify left bottom) (hide yes)))
  (property "Availability" "In Stock" (at 139.7 96.52 0) (effects (font (size 1.27 1.27)) (justify left bottom) (hide yes)))
  (property "MANUFACTURER" "Vishay" (at 139.7 96.52 0) (effects (font (size 1.27 1.27)) (justify left bottom) (hide yes)))
  (pin "A")
  (pin "C"))
 (sheet_instances
  (path ""
   (page "1")))
 (embedded_fonts no))
